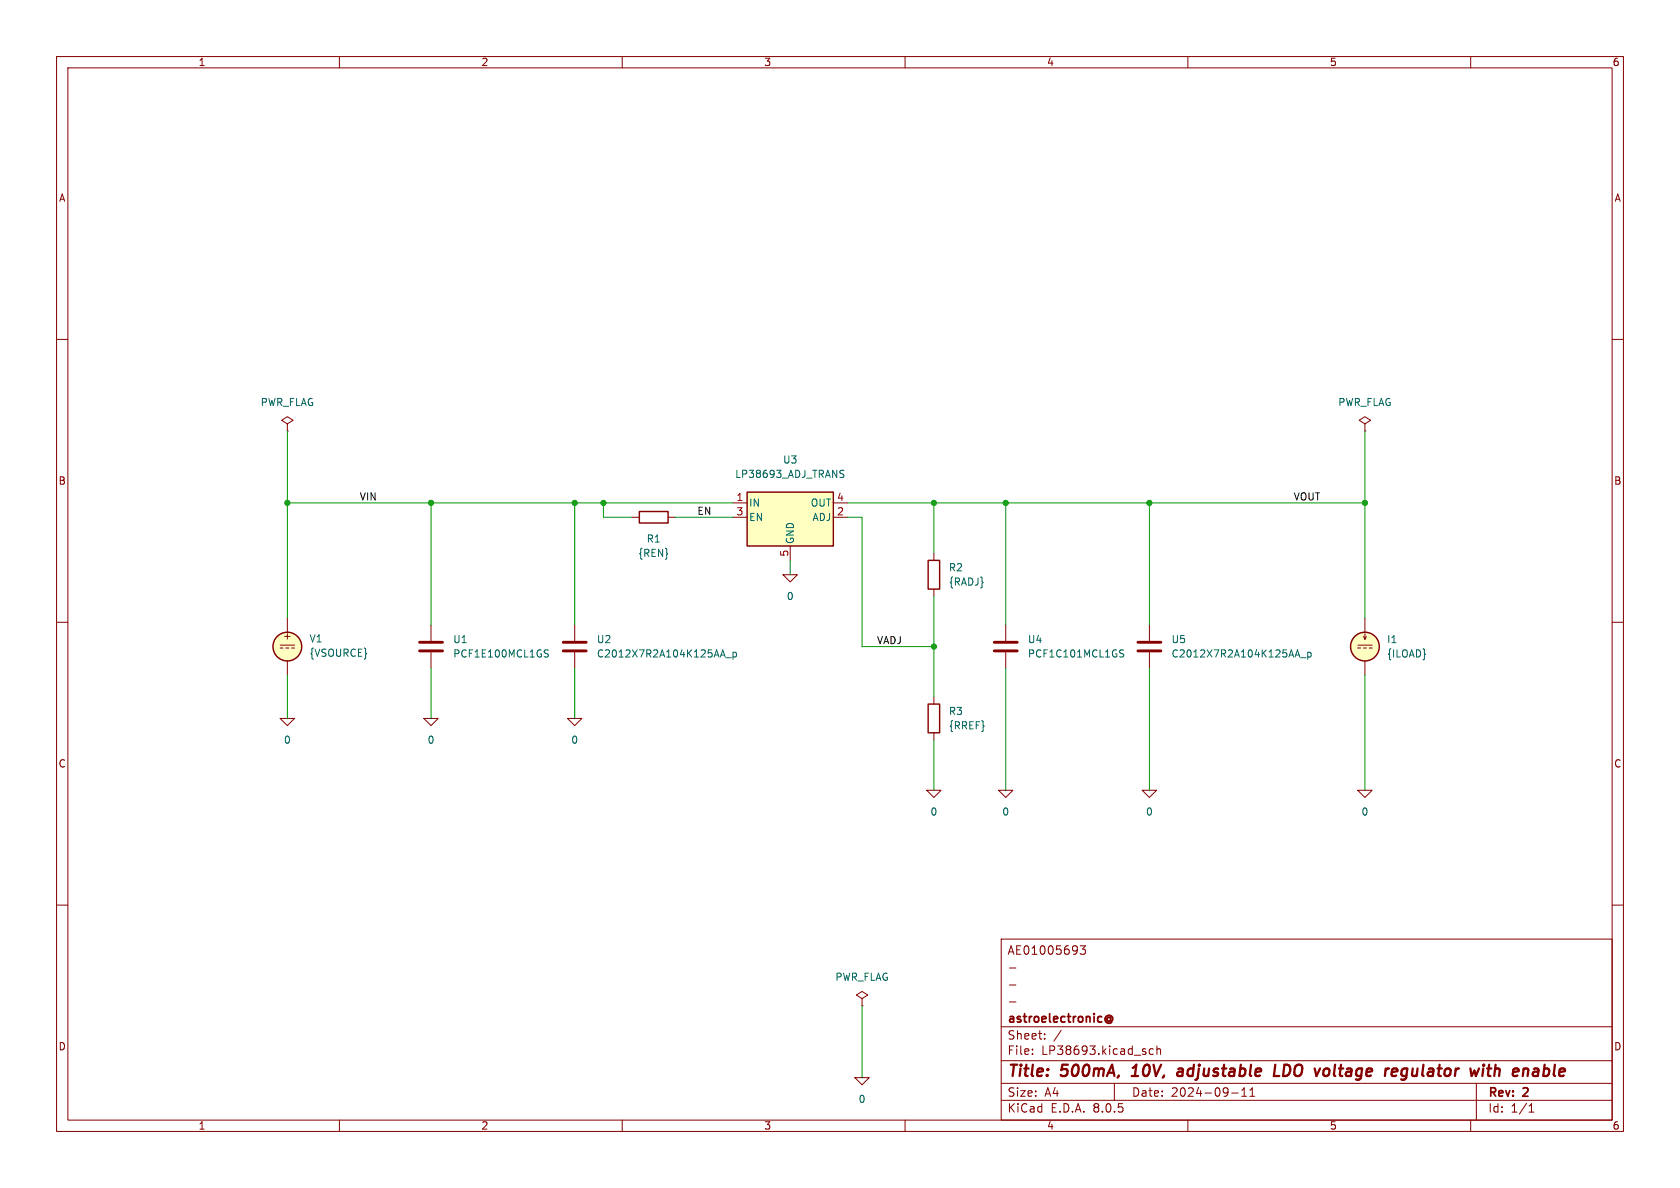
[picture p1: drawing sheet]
(kicad_sch
 (version 20231120)
 (generator "eeschema")
 (generator_version "8.0")
 (paper "A4")
 (title_block
  (title "500mA, 10V, adjustable LDO voltage regulator with enable")
  (date "2024-09-11")
  (rev "2")
  (company "astroelectronic@")
  (comment 1 "-")
  (comment 2 "-")
  (comment 3 "-")
  (comment 4 "AE01005693"))
 (lib_symbols
  (symbol "LP38693:0"
   (power)
   (pin_names
    (offset 0)) (exclude_from_sim no) (in_bom yes) (on_board yes)
   (property "Reference" "#GND" (at 0 -2.54 0) (effects (font (size 1.27 1.27)) (hide yes)))
   (property "Value" "0" (at 0 -1.778 0) (effects (font (size 1.27 1.27))))
   (property "Footprint" "" (at 0 0 0) (effects (font (size 1.27 1.27)) (hide yes)))
   (property "Datasheet" "~" (at 0 0 0) (effects (font (size 1.27 1.27)) (hide yes)))
   (property "Description" "0V reference potential for simulation" (at 0 0 0) (effects (font (size 1.27 1.27)) (hide yes)))
   (symbol "0_0_1"
    (polyline (pts (xy -1.27 0) (xy 0 -1.27) (xy 1.27 0) (xy -1.27 0)) (stroke (width 0) (type default)) (fill (type none))))
   (symbol "0_1_1"
    (pin power_in line (at 0 0 0) (length 0) hide (name "0" (effects (font (size 1.016 1.016)))) (number "1" (effects (font (size 1.016 1.016)))))))
  (symbol "LP38693:C"
   (pin_numbers hide)
   (pin_names
    (offset 0.254)) (exclude_from_sim no) (in_bom yes) (on_board yes)
   (property "Reference" "C" (at 0.635 2.54 0) (effects (font (size 1.27 1.27)) (justify left)))
   (property "Value" "C" (at 0.635 -2.54 0) (effects (font (size 1.27 1.27)) (justify left)))
   (property "Footprint" "" (at 0.9652 -3.81 0) (effects (font (size 1.27 1.27)) (hide yes)))
   (property "Datasheet" "~" (at 0 0 0) (effects (font (size 1.27 1.27)) (hide yes)))
   (property "Description" "Unpolarized capacitor" (at 0 0 0) (effects (font (size 1.27 1.27)) (hide yes)))
   (symbol "C_0_1"
    (polyline (pts (xy -2.032 -0.762) (xy 2.032 -0.762)) (stroke (width 0.508) (type default)) (fill (type none)))
    (polyline (pts (xy -2.032 0.762) (xy 2.032 0.762)) (stroke (width 0.508) (type default)) (fill (type none))))
   (symbol "C_1_1"
    (pin passive line (at 0 3.81 270) (length 2.794) (name "~" (effects (font (size 1.27 1.27)))) (number "1" (effects (font (size 1.27 1.27)))))
    (pin passive line (at 0 -3.81 90) (length 2.794) (name "~" (effects (font (size 1.27 1.27)))) (number "2" (effects (font (size 1.27 1.27)))))))
  (symbol "LP38693:IDC"
   (pin_numbers hide)
   (pin_names
    (offset 0.0254)) (exclude_from_sim no) (in_bom yes) (on_board yes)
   (property "Reference" "I" (at 2.54 2.54 0) (effects (font (size 1.27 1.27)) (justify left)))
   (property "Value" "1" (at 2.54 0 0) (effects (font (size 1.27 1.27)) (justify left)))
   (property "Footprint" "" (at 0 0 0) (effects (font (size 1.27 1.27)) (hide yes)))
   (property "Datasheet" "~" (at 0 0 0) (effects (font (size 1.27 1.27)) (hide yes)))
   (property "Description" "Current source, DC" (at 0 0 0) (effects (font (size 1.27 1.27)) (hide yes)))
   (property "Sim.Pins" "1=+ 2=-" (at 0 0 0) (effects (font (size 1.27 1.27)) (hide yes)))
   (property "Sim.Type" "DC" (at 0 0 0) (effects (font (size 1.27 1.27)) (hide yes)))
   (property "Sim.Device" "I" (at 0 0 0) (effects (font (size 1.27 1.27)) (justify left) (hide yes)))
   (property "Spice_Netlist_Enabled" "Y" (at 0 0 0) (effects (font (size 1.27 1.27)) (justify left) (hide yes)))
   (symbol "IDC_0_0"
    (polyline (pts (xy -1.27 0.254) (xy 1.27 0.254)) (stroke (width 0) (type default)) (fill (type none)))
    (polyline (pts (xy -0.762 -0.254) (xy -1.27 -0.254)) (stroke (width 0) (type default)) (fill (type none)))
    (polyline (pts (xy 0.254 -0.254) (xy -0.254 -0.254)) (stroke (width 0) (type default)) (fill (type none)))
    (polyline (pts (xy 1.27 -0.254) (xy 0.762 -0.254)) (stroke (width 0) (type default)) (fill (type none))))
   (symbol "IDC_0_1"
    (polyline (pts (xy 0 1.27) (xy 0 2.286)) (stroke (width 0) (type default)) (fill (type none)))
    (polyline (pts (xy -0.254 1.778) (xy 0 1.27) (xy 0.254 1.778)) (stroke (width 0) (type default)) (fill (type none)))
    (circle (center 0 0) (radius 2.54) (stroke (width 0.254) (type default)) (fill (type background))))
   (symbol "IDC_1_1"
    (pin passive line (at 0 5.08 270) (length 2.54) (name "~" (effects (font (size 1.27 1.27)))) (number "1" (effects (font (size 1.27 1.27)))))
    (pin passive line (at 0 -5.08 90) (length 2.54) (name "~" (effects (font (size 1.27 1.27)))) (number "2" (effects (font (size 1.27 1.27)))))))
  (symbol "LP38693:LP38693"
   (pin_names
    (offset 0.254)) (exclude_from_sim no) (in_bom yes) (on_board yes)
   (property "Reference" "U" (at -6.35 5.715 0) (effects (font (size 1.27 1.27))))
   (property "Value" "LP38693" (at 0 5.715 0) (effects (font (size 1.27 1.27)) (justify left)))
   (property "Footprint" "" (at 0 0 0) (effects (font (size 1.27 1.27)) (hide yes)))
   (property "Datasheet" "https://www.ti.com/lit/ds/symlink/lp38693.pdf" (at 0 0 0) (effects (font (size 1.27 1.27)) (hide yes)))
   (property "Description" "500-mA Low-Dropout CMOS Linear Regulators Stable With Ceramic Output Capacitors, 1.8V output voltage, Enable Pin, WSON-6. Simulation model." (at 0 0 0) (effects (font (size 1.27 1.27)) (hide yes)))
   (symbol "LP38693_0_1"
    (rectangle (start -7.62 -5.08) (end 7.62 4.445) (stroke (width 0.254) (type default)) (fill (type background))))
   (symbol "LP38693_1_1"
    (pin passive line (at -10.16 2.54 0) (length 2.54) (name "IN" (effects (font (size 1.27 1.27)))) (number "1" (effects (font (size 1.27 1.27)))))
    (pin passive line (at 10.16 0 180) (length 2.54) (name "ADJ" (effects (font (size 1.27 1.27)))) (number "2" (effects (font (size 1.27 1.27)))))
    (pin passive line (at -10.16 0 0) (length 2.54) (name "EN" (effects (font (size 1.27 1.27)))) (number "3" (effects (font (size 1.27 1.27)))))
    (pin passive line (at 10.16 2.54 180) (length 2.54) (name "OUT" (effects (font (size 1.27 1.27)))) (number "4" (effects (font (size 1.27 1.27)))))
    (pin passive line (at 0 -7.62 90) (length 2.54) (name "GND" (effects (font (size 1.27 1.27)))) (number "5" (effects (font (size 1.27 1.27)))))))
  (symbol "LP38693:PWR_FLAG"
   (power)
   (pin_numbers hide)
   (pin_names
    (offset 0) hide) (exclude_from_sim no) (in_bom yes) (on_board yes)
   (property "Reference" "#FLG" (at 0 1.905 0) (effects (font (size 1.27 1.27)) (hide yes)))
   (property "Value" "PWR_FLAG" (at 0 3.81 0) (effects (font (size 1.27 1.27))))
   (property "Footprint" "" (at 0 0 0) (effects (font (size 1.27 1.27)) (hide yes)))
   (property "Datasheet" "~" (at 0 0 0) (effects (font (size 1.27 1.27)) (hide yes)))
   (property "Description" "Special symbol for telling ERC where power comes from" (at 0 0 0) (effects (font (size 1.27 1.27)) (hide yes)))
   (symbol "PWR_FLAG_0_0"
    (pin power_out line (at 0 0 90) (length 0) (name "pwr" (effects (font (size 1.27 1.27)))) (number "1" (effects (font (size 1.27 1.27))))))
   (symbol "PWR_FLAG_0_1"
    (polyline (pts (xy 0 0) (xy 0 1.27) (xy -1.016 1.905) (xy 0 2.54) (xy 1.016 1.905) (xy 0 1.27)) (stroke (width 0) (type default)) (fill (type none)))))
  (symbol "LP38693:R"
   (pin_numbers hide)
   (pin_names
    (offset 0)) (exclude_from_sim no) (in_bom yes) (on_board yes)
   (property "Reference" "R" (at 2.032 0 90) (effects (font (size 1.27 1.27))))
   (property "Value" "R" (at 0 0 90) (effects (font (size 1.27 1.27))))
   (property "Footprint" "" (at -1.778 0 90) (effects (font (size 1.27 1.27)) (hide yes)))
   (property "Datasheet" "~" (at 0 0 0) (effects (font (size 1.27 1.27)) (hide yes)))
   (property "Description" "Resistor" (at 0 0 0) (effects (font (size 1.27 1.27)) (hide yes)))
   (symbol "R_0_1"
    (rectangle (start -1.016 -2.54) (end 1.016 2.54) (stroke (width 0.254) (type default)) (fill (type none))))
   (symbol "R_1_1"
    (pin passive line (at 0 3.81 270) (length 1.27) (name "~" (effects (font (size 1.27 1.27)))) (number "1" (effects (font (size 1.27 1.27)))))
    (pin passive line (at 0 -3.81 90) (length 1.27) (name "~" (effects (font (size 1.27 1.27)))) (number "2" (effects (font (size 1.27 1.27)))))))
  (symbol "LP38693:VDC"
   (pin_numbers hide)
   (pin_names
    (offset 0.0254)) (exclude_from_sim no) (in_bom yes) (on_board yes)
   (property "Reference" "V" (at 2.54 2.54 0) (effects (font (size 1.27 1.27)) (justify left)))
   (property "Value" "1" (at 2.54 0 0) (effects (font (size 1.27 1.27)) (justify left)))
   (property "Footprint" "" (at 0 0 0) (effects (font (size 1.27 1.27)) (hide yes)))
   (property "Datasheet" "~" (at 0 0 0) (effects (font (size 1.27 1.27)) (hide yes)))
   (property "Description" "Voltage source, DC" (at 0 0 0) (effects (font (size 1.27 1.27)) (hide yes)))
   (property "Sim.Pins" "1=+ 2=-" (at 0 0 0) (effects (font (size 1.27 1.27)) (hide yes)))
   (property "Sim.Type" "DC" (at 0 0 0) (effects (font (size 1.27 1.27)) (hide yes)))
   (property "Sim.Device" "V" (at 0 0 0) (effects (font (size 1.27 1.27)) (justify left) (hide yes)))
   (property "Spice_Netlist_Enabled" "Y" (at 0 0 0) (effects (font (size 1.27 1.27)) (justify left) (hide yes)))
   (symbol "VDC_0_0"
    (polyline (pts (xy -1.27 0.254) (xy 1.27 0.254)) (stroke (width 0) (type default)) (fill (type none)))
    (polyline (pts (xy -0.762 -0.254) (xy -1.27 -0.254)) (stroke (width 0) (type default)) (fill (type none)))
    (polyline (pts (xy 0.254 -0.254) (xy -0.254 -0.254)) (stroke (width 0) (type default)) (fill (type none)))
    (polyline (pts (xy 1.27 -0.254) (xy 0.762 -0.254)) (stroke (width 0) (type default)) (fill (type none)))
    (text "+" (at 0 1.905 0) (effects (font (size 1.27 1.27)))))
   (symbol "VDC_0_1"
    (circle (center 0 0) (radius 2.54) (stroke (width 0.254) (type default)) (fill (type background))))
   (symbol "VDC_1_1"
    (pin passive line (at 0 5.08 270) (length 2.54) (name "~" (effects (font (size 1.27 1.27)))) (number "1" (effects (font (size 1.27 1.27)))))
    (pin passive line (at 0 -5.08 90) (length 2.54) (name "~" (effects (font (size 1.27 1.27)))) (number "2" (effects (font (size 1.27 1.27))))))))
 (junction
  (at 203.2 88.9)
  (diameter 0)
  (color 0 0 0 0))
 (junction
  (at 50.8 88.9)
  (diameter 0)
  (color 0 0 0 0))
 (junction
  (at 101.6 88.9)
  (diameter 0)
  (color 0 0 0 0))
 (junction
  (at 241.3 88.9)
  (diameter 0)
  (color 0 0 0 0))
 (junction
  (at 177.8 88.9)
  (diameter 0)
  (color 0 0 0 0))
 (junction
  (at 165.1 88.9)
  (diameter 0)
  (color 0 0 0 0))
 (junction
  (at 165.1 114.3)
  (diameter 0)
  (color 0 0 0 0))
 (junction
  (at 106.68 88.9)
  (diameter 0)
  (color 0 0 0 0))
 (junction
  (at 76.2 88.9)
  (diameter 0)
  (color 0 0 0 0))
 (wire
  (pts (xy 177.8 88.9) (xy 177.8 110.49))
  (stroke (width 0) (type default)))
 (wire
  (pts (xy 165.1 88.9) (xy 165.1 97.79))
  (stroke (width 0) (type default)))
 (wire
  (pts (xy 241.3 76.2) (xy 241.3 88.9))
  (stroke (width 0) (type default)))
 (wire
  (pts (xy 165.1 114.3) (xy 165.1 123.19))
  (stroke (width 0) (type default)))
 (wire
  (pts (xy 177.8 118.11) (xy 177.8 139.7))
  (stroke (width 0) (type default)))
 (wire
  (pts (xy 165.1 105.41) (xy 165.1 114.3))
  (stroke (width 0) (type default)))
 (wire
  (pts (xy 165.1 88.9) (xy 149.86 88.9))
  (stroke (width 0) (type default)))
 (wire
  (pts (xy 101.6 118.11) (xy 101.6 127))
  (stroke (width 0) (type default)))
 (wire
  (pts (xy 203.2 88.9) (xy 203.2 110.49))
  (stroke (width 0) (type default)))
 (wire
  (pts (xy 203.2 118.11) (xy 203.2 139.7))
  (stroke (width 0) (type default)))
 (wire
  (pts (xy 139.7 99.06) (xy 139.7 101.6))
  (stroke (width 0) (type default)))
 (wire
  (pts (xy 149.86 91.44) (xy 152.4 91.44))
  (stroke (width 0) (type default)))
 (wire
  (pts (xy 76.2 88.9) (xy 76.2 110.49))
  (stroke (width 0) (type default)))
 (wire
  (pts (xy 165.1 130.81) (xy 165.1 139.7))
  (stroke (width 0) (type default)))
 (wire
  (pts (xy 101.6 88.9) (xy 101.6 110.49))
  (stroke (width 0) (type default)))
 (wire
  (pts (xy 106.68 88.9) (xy 106.68 91.44))
  (stroke (width 0) (type default)))
 (wire
  (pts (xy 50.8 119.38) (xy 50.8 127))
  (stroke (width 0) (type default)))
 (wire
  (pts (xy 241.3 119.38) (xy 241.3 139.7))
  (stroke (width 0) (type default)))
 (wire
  (pts (xy 101.6 88.9) (xy 106.68 88.9))
  (stroke (width 0) (type default)))
 (wire
  (pts (xy 76.2 118.11) (xy 76.2 127))
  (stroke (width 0) (type default)))
 (wire
  (pts (xy 106.68 91.44) (xy 111.76 91.44))
  (stroke (width 0) (type default)))
 (wire
  (pts (xy 152.4 177.8) (xy 152.4 190.5))
  (stroke (width 0) (type default)))
 (wire
  (pts (xy 152.4 114.3) (xy 165.1 114.3))
  (stroke (width 0) (type default)))
 (wire
  (pts (xy 50.8 88.9) (xy 76.2 88.9))
  (stroke (width 0) (type default)))
 (wire
  (pts (xy 203.2 88.9) (xy 241.3 88.9))
  (stroke (width 0) (type default)))
 (wire
  (pts (xy 165.1 88.9) (xy 177.8 88.9))
  (stroke (width 0) (type default)))
 (wire
  (pts (xy 129.54 88.9) (xy 106.68 88.9))
  (stroke (width 0) (type default)))
 (wire
  (pts (xy 50.8 76.2) (xy 50.8 88.9))
  (stroke (width 0) (type default)))
 (wire
  (pts (xy 177.8 88.9) (xy 203.2 88.9))
  (stroke (width 0) (type default)))
 (wire
  (pts (xy 152.4 91.44) (xy 152.4 114.3))
  (stroke (width 0) (type default)))
 (wire
  (pts (xy 50.8 88.9) (xy 50.8 109.22))
  (stroke (width 0) (type default)))
 (wire
  (pts (xy 76.2 88.9) (xy 101.6 88.9))
  (stroke (width 0) (type default)))
 (wire
  (pts (xy 241.3 88.9) (xy 241.3 109.22))
  (stroke (width 0) (type default)))
 (wire
  (pts (xy 119.38 91.44) (xy 129.54 91.44))
  (stroke (width 0) (type default)))
 (label "VOUT"
  (at 228.6 88.9 0)
  (fields_autoplaced yes)
  (effects (font (size 1.27 1.27)) (justify left bottom)))
 (label "EN"
  (at 123.19 91.44 0)
  (fields_autoplaced yes)
  (effects (font (size 1.27 1.27)) (justify left bottom)))
 (label "VIN"
  (at 63.5 88.9 0)
  (fields_autoplaced yes)
  (effects (font (size 1.27 1.27)) (justify left bottom)))
 (label "VADJ"
  (at 154.94 114.3 0)
  (fields_autoplaced yes)
  (effects (font (size 1.27 1.27)) (justify left bottom)))
 (symbol
  (lib_id "LP38693:C")
  (at 101.6 114.3 0)
  (unit 1)
  (exclude_from_sim no)
  (in_bom yes)
  (on_board yes)
  (dnp no)
  (fields_autoplaced yes)
  (property "Reference" "U2" (at 105.41 113.0299 0) (effects (font (size 1.27 1.27)) (justify left)))
  (property "Value" "C2012X7R2A104K125AA_p" (at 105.41 115.5699 0) (effects (font (size 1.27 1.27)) (justify left)))
  (property "Footprint" "" (at 102.5652 118.11 0) (effects (font (size 1.27 1.27)) (hide yes)))
  (property "Datasheet" "~" (at 101.6 114.3 0) (effects (font (size 1.27 1.27)) (hide yes)))
  (property "Description" "" (at 101.6 114.3 0) (effects (font (size 1.27 1.27)) (hide yes)))
  (property "Sim.Device" "SUBCKT" (at 101.6 114.3 0) (effects (font (size 1.27 1.27)) (hide yes)))
  (property "Sim.Pins" "1=n1 2=n2" (at 0 0 0) (effects (font (size 1.27 1.27)) (hide yes)))
  (property "Sim.Library" "_models\\C2012X7R2A104K125AA_p.mod" (at 101.6 114.3 0) (effects (font (size 1.27 1.27)) (hide yes)))
  (property "Sim.Name" "C2012X7R2A104K125AA_p" (at 101.6 114.3 0) (effects (font (size 1.27 1.27)) (hide yes)))
  (pin "1")
  (pin "2"))
 (symbol
  (lib_id "LP38693:C")
  (at 203.2 114.3 0)
  (unit 1)
  (exclude_from_sim no)
  (in_bom yes)
  (on_board yes)
  (dnp no)
  (fields_autoplaced yes)
  (property "Reference" "U5" (at 207.01 113.0299 0) (effects (font (size 1.27 1.27)) (justify left)))
  (property "Value" "C2012X7R2A104K125AA_p" (at 207.01 115.5699 0) (effects (font (size 1.27 1.27)) (justify left)))
  (property "Footprint" "" (at 204.1652 118.11 0) (effects (font (size 1.27 1.27)) (hide yes)))
  (property "Datasheet" "~" (at 203.2 114.3 0) (effects (font (size 1.27 1.27)) (hide yes)))
  (property "Description" "" (at 203.2 114.3 0) (effects (font (size 1.27 1.27)) (hide yes)))
  (property "Sim.Device" "SUBCKT" (at 203.2 114.3 0) (effects (font (size 1.27 1.27)) (hide yes)))
  (property "Sim.Pins" "1=n1 2=n2" (at 0 0 0) (effects (font (size 1.27 1.27)) (hide yes)))
  (property "Sim.Library" "_models\\C2012X7R2A104K125AA_p.mod" (at 203.2 114.3 0) (effects (font (size 1.27 1.27)) (hide yes)))
  (property "Sim.Name" "C2012X7R2A104K125AA_p" (at 203.2 114.3 0) (effects (font (size 1.27 1.27)) (hide yes)))
  (pin "1")
  (pin "2"))
 (symbol
  (lib_id "LP38693:R")
  (at 115.57 91.44 90)
  (unit 1)
  (exclude_from_sim no)
  (in_bom yes)
  (on_board yes)
  (dnp no)
  (fields_autoplaced yes)
  (property "Reference" "R1" (at 115.57 95.25 90) (effects (font (size 1.27 1.27))))
  (property "Value" "{REN}" (at 115.57 97.79 90) (effects (font (size 1.27 1.27))))
  (property "Footprint" "" (at 115.57 93.218 90) (effects (font (size 1.27 1.27)) (hide yes)))
  (property "Datasheet" "~" (at 115.57 91.44 0) (effects (font (size 1.27 1.27)) (hide yes)))
  (property "Description" "" (at 115.57 91.44 0) (effects (font (size 1.27 1.27)) (hide yes)))
  (pin "1")
  (pin "2"))
 (symbol
  (lib_name "LP38693:IDC")
  (lib_id "LP38693:IDC")
  (at 241.3 114.3 0)
  (unit 1)
  (exclude_from_sim no)
  (in_bom yes)
  (on_board yes)
  (dnp no)
  (fields_autoplaced yes)
  (property "Reference" "I1" (at 245.11 113.0299 0) (effects (font (size 1.27 1.27)) (justify left)))
  (property "Value" "{ILOAD}" (at 245.11 115.5699 0) (effects (font (size 1.27 1.27)) (justify left)))
  (property "Footprint" "" (at 241.3 114.3 0) (effects (font (size 1.27 1.27)) (hide yes)))
  (property "Datasheet" "~" (at 241.3 114.3 0) (effects (font (size 1.27 1.27)) (hide yes)))
  (property "Description" "" (at 241.3 114.3 0) (effects (font (size 1.27 1.27)) (hide yes)))
  (property "Sim.Device" "SPICE" (at 241.3 114.3 0) (effects (font (size 1.27 1.27)) (justify left) (hide yes)))
  (property "Sim.Params" "type=\"I\" model=\"{ILOAD}\" lib=\"\"" (at 0 0 0) (effects (font (size 1.27 1.27)) (hide yes)))
  (property "Sim.Pins" "1=1 2=2" (at 0 0 0) (effects (font (size 1.27 1.27)) (hide yes)))
  (pin "1")
  (pin "2"))
 (symbol
  (lib_id "LP38693:0")
  (at 165.1 139.7 0)
  (unit 1)
  (exclude_from_sim no)
  (in_bom yes)
  (on_board yes)
  (dnp no)
  (fields_autoplaced yes)
  (property "Reference" "#GND06" (at 165.1 142.24 0) (effects (font (size 1.27 1.27)) (hide yes)))
  (property "Value" "0" (at 165.1 143.51 0) (effects (font (size 1.27 1.27))))
  (property "Footprint" "" (at 165.1 139.7 0) (effects (font (size 1.27 1.27)) (hide yes)))
  (property "Datasheet" "~" (at 165.1 139.7 0) (effects (font (size 1.27 1.27)) (hide yes)))
  (property "Description" "" (at 165.1 139.7 0) (effects (font (size 1.27 1.27)) (hide yes)))
  (pin "1"))
 (symbol
  (lib_id "LP38693:C")
  (at 177.8 114.3 0)
  (unit 1)
  (exclude_from_sim no)
  (in_bom yes)
  (on_board yes)
  (dnp no)
  (fields_autoplaced yes)
  (property "Reference" "U4" (at 181.61 113.0299 0) (effects (font (size 1.27 1.27)) (justify left)))
  (property "Value" "PCF1C101MCL1GS" (at 181.61 115.5699 0) (effects (font (size 1.27 1.27)) (justify left)))
  (property "Footprint" "" (at 178.7652 118.11 0) (effects (font (size 1.27 1.27)) (hide yes)))
  (property "Datasheet" "~" (at 177.8 114.3 0) (effects (font (size 1.27 1.27)) (hide yes)))
  (property "Description" "" (at 177.8 114.3 0) (effects (font (size 1.27 1.27)) (hide yes)))
  (property "Sim.Device" "SUBCKT" (at 177.8 114.3 0) (effects (font (size 1.27 1.27)) (hide yes)))
  (property "Sim.Pins" "1=1 2=2" (at 0 0 0) (effects (font (size 1.27 1.27)) (hide yes)))
  (property "Sim.Library" "_models\\PCF1C101MCL1GS_v100.lib" (at 177.8 114.3 0) (effects (font (size 1.27 1.27)) (hide yes)))
  (property "Sim.Name" "PCF1C101MCL1GS" (at 177.8 114.3 0) (effects (font (size 1.27 1.27)) (hide yes)))
  (pin "1")
  (pin "2"))
 (symbol
  (lib_id "LP38693:0")
  (at 101.6 127 0)
  (unit 1)
  (exclude_from_sim no)
  (in_bom yes)
  (on_board yes)
  (dnp no)
  (fields_autoplaced yes)
  (property "Reference" "#GND03" (at 101.6 129.54 0) (effects (font (size 1.27 1.27)) (hide yes)))
  (property "Value" "0" (at 101.6 130.81 0) (effects (font (size 1.27 1.27))))
  (property "Footprint" "" (at 101.6 127 0) (effects (font (size 1.27 1.27)) (hide yes)))
  (property "Datasheet" "~" (at 101.6 127 0) (effects (font (size 1.27 1.27)) (hide yes)))
  (property "Description" "" (at 101.6 127 0) (effects (font (size 1.27 1.27)) (hide yes)))
  (pin "1"))
 (symbol
  (lib_id "LP38693:0")
  (at 152.4 190.5 0)
  (unit 1)
  (exclude_from_sim no)
  (in_bom yes)
  (on_board yes)
  (dnp no)
  (fields_autoplaced yes)
  (property "Reference" "#GND05" (at 152.4 193.04 0) (effects (font (size 1.27 1.27)) (hide yes)))
  (property "Value" "0" (at 152.4 194.31 0) (effects (font (size 1.27 1.27))))
  (property "Footprint" "" (at 152.4 190.5 0) (effects (font (size 1.27 1.27)) (hide yes)))
  (property "Datasheet" "~" (at 152.4 190.5 0) (effects (font (size 1.27 1.27)) (hide yes)))
  (property "Description" "" (at 152.4 190.5 0) (effects (font (size 1.27 1.27)) (hide yes)))
  (pin "1"))
 (symbol
  (lib_id "LP38693:PWR_FLAG")
  (at 241.3 76.2 0)
  (unit 1)
  (exclude_from_sim no)
  (in_bom yes)
  (on_board yes)
  (dnp no)
  (fields_autoplaced yes)
  (property "Reference" "#FLG03" (at 241.3 74.295 0) (effects (font (size 1.27 1.27)) (hide yes)))
  (property "Value" "PWR_FLAG" (at 241.3 71.12 0) (effects (font (size 1.27 1.27))))
  (property "Footprint" "" (at 241.3 76.2 0) (effects (font (size 1.27 1.27)) (hide yes)))
  (property "Datasheet" "~" (at 241.3 76.2 0) (effects (font (size 1.27 1.27)) (hide yes)))
  (property "Description" "" (at 241.3 76.2 0) (effects (font (size 1.27 1.27)) (hide yes)))
  (pin "1"))
 (symbol
  (lib_id "LP38693:0")
  (at 241.3 139.7 0)
  (unit 1)
  (exclude_from_sim no)
  (in_bom yes)
  (on_board yes)
  (dnp no)
  (fields_autoplaced yes)
  (property "Reference" "#GND09" (at 241.3 142.24 0) (effects (font (size 1.27 1.27)) (hide yes)))
  (property "Value" "0" (at 241.3 143.51 0) (effects (font (size 1.27 1.27))))
  (property "Footprint" "" (at 241.3 139.7 0) (effects (font (size 1.27 1.27)) (hide yes)))
  (property "Datasheet" "~" (at 241.3 139.7 0) (effects (font (size 1.27 1.27)) (hide yes)))
  (property "Description" "" (at 241.3 139.7 0) (effects (font (size 1.27 1.27)) (hide yes)))
  (pin "1"))
 (symbol
  (lib_id "LP38693:0")
  (at 50.8 127 0)
  (unit 1)
  (exclude_from_sim no)
  (in_bom yes)
  (on_board yes)
  (dnp no)
  (fields_autoplaced yes)
  (property "Reference" "#GND01" (at 50.8 129.54 0) (effects (font (size 1.27 1.27)) (hide yes)))
  (property "Value" "0" (at 50.8 130.81 0) (effects (font (size 1.27 1.27))))
  (property "Footprint" "" (at 50.8 127 0) (effects (font (size 1.27 1.27)) (hide yes)))
  (property "Datasheet" "~" (at 50.8 127 0) (effects (font (size 1.27 1.27)) (hide yes)))
  (property "Description" "" (at 50.8 127 0) (effects (font (size 1.27 1.27)) (hide yes)))
  (pin "1"))
 (symbol
  (lib_id "LP38693:R")
  (at 165.1 127 0)
  (unit 1)
  (exclude_from_sim no)
  (in_bom yes)
  (on_board yes)
  (dnp no)
  (fields_autoplaced yes)
  (property "Reference" "R3" (at 167.64 125.7299 0) (effects (font (size 1.27 1.27)) (justify left)))
  (property "Value" "{RREF}" (at 167.64 128.2699 0) (effects (font (size 1.27 1.27)) (justify left)))
  (property "Footprint" "" (at 163.322 127 90) (effects (font (size 1.27 1.27)) (hide yes)))
  (property "Datasheet" "~" (at 165.1 127 0) (effects (font (size 1.27 1.27)) (hide yes)))
  (property "Description" "" (at 165.1 127 0) (effects (font (size 1.27 1.27)) (hide yes)))
  (pin "1")
  (pin "2"))
 (symbol
  (lib_id "LP38693:0")
  (at 177.8 139.7 0)
  (unit 1)
  (exclude_from_sim no)
  (in_bom yes)
  (on_board yes)
  (dnp no)
  (fields_autoplaced yes)
  (property "Reference" "#GND07" (at 177.8 142.24 0) (effects (font (size 1.27 1.27)) (hide yes)))
  (property "Value" "0" (at 177.8 143.51 0) (effects (font (size 1.27 1.27))))
  (property "Footprint" "" (at 177.8 139.7 0) (effects (font (size 1.27 1.27)) (hide yes)))
  (property "Datasheet" "~" (at 177.8 139.7 0) (effects (font (size 1.27 1.27)) (hide yes)))
  (property "Description" "" (at 177.8 139.7 0) (effects (font (size 1.27 1.27)) (hide yes)))
  (pin "1"))
 (symbol
  (lib_id "LP38693:PWR_FLAG")
  (at 50.8 76.2 0)
  (unit 1)
  (exclude_from_sim no)
  (in_bom yes)
  (on_board yes)
  (dnp no)
  (fields_autoplaced yes)
  (property "Reference" "#FLG02" (at 50.8 74.295 0) (effects (font (size 1.27 1.27)) (hide yes)))
  (property "Value" "PWR_FLAG" (at 50.8 71.12 0) (effects (font (size 1.27 1.27))))
  (property "Footprint" "" (at 50.8 76.2 0) (effects (font (size 1.27 1.27)) (hide yes)))
  (property "Datasheet" "~" (at 50.8 76.2 0) (effects (font (size 1.27 1.27)) (hide yes)))
  (property "Description" "" (at 50.8 76.2 0) (effects (font (size 1.27 1.27)) (hide yes)))
  (pin "1"))
 (symbol
  (lib_id "LP38693:0")
  (at 139.7 101.6 0)
  (unit 1)
  (exclude_from_sim no)
  (in_bom yes)
  (on_board yes)
  (dnp no)
  (fields_autoplaced yes)
  (property "Reference" "#GND04" (at 139.7 104.14 0) (effects (font (size 1.27 1.27)) (hide yes)))
  (property "Value" "0" (at 139.7 105.41 0) (effects (font (size 1.27 1.27))))
  (property "Footprint" "" (at 139.7 101.6 0) (effects (font (size 1.27 1.27)) (hide yes)))
  (property "Datasheet" "~" (at 139.7 101.6 0) (effects (font (size 1.27 1.27)) (hide yes)))
  (property "Description" "" (at 139.7 101.6 0) (effects (font (size 1.27 1.27)) (hide yes)))
  (pin "1"))
 (symbol
  (lib_name "LP38693:VDC")
  (lib_id "LP38693:VDC")
  (at 50.8 114.3 0)
  (unit 1)
  (exclude_from_sim no)
  (in_bom yes)
  (on_board yes)
  (dnp no)
  (fields_autoplaced yes)
  (property "Reference" "V1" (at 54.61 112.9001 0) (effects (font (size 1.27 1.27)) (justify left)))
  (property "Value" "{VSOURCE}" (at 54.61 115.4401 0) (effects (font (size 1.27 1.27)) (justify left)))
  (property "Footprint" "" (at 50.8 114.3 0) (effects (font (size 1.27 1.27)) (hide yes)))
  (property "Datasheet" "~" (at 50.8 114.3 0) (effects (font (size 1.27 1.27)) (hide yes)))
  (property "Description" "" (at 50.8 114.3 0) (effects (font (size 1.27 1.27)) (hide yes)))
  (property "Sim.Device" "SPICE" (at 50.8 114.3 0) (effects (font (size 1.27 1.27)) (justify left) (hide yes)))
  (property "Sim.Params" "type=\"V\" model=\"{VSOURCE}\" lib=\"\"" (at 0 0 0) (effects (font (size 1.27 1.27)) (hide yes)))
  (property "Sim.Pins" "1=1 2=2" (at 0 0 0) (effects (font (size 1.27 1.27)) (hide yes)))
  (pin "1")
  (pin "2"))
 (symbol
  (lib_id "LP38693:0")
  (at 203.2 139.7 0)
  (unit 1)
  (exclude_from_sim no)
  (in_bom yes)
  (on_board yes)
  (dnp no)
  (fields_autoplaced yes)
  (property "Reference" "#GND08" (at 203.2 142.24 0) (effects (font (size 1.27 1.27)) (hide yes)))
  (property "Value" "0" (at 203.2 143.51 0) (effects (font (size 1.27 1.27))))
  (property "Footprint" "" (at 203.2 139.7 0) (effects (font (size 1.27 1.27)) (hide yes)))
  (property "Datasheet" "~" (at 203.2 139.7 0) (effects (font (size 1.27 1.27)) (hide yes)))
  (property "Description" "" (at 203.2 139.7 0) (effects (font (size 1.27 1.27)) (hide yes)))
  (pin "1"))
 (symbol
  (lib_id "LP38693:LP38693")
  (at 139.7 91.44 0)
  (unit 1)
  (exclude_from_sim no)
  (in_bom yes)
  (on_board yes)
  (dnp no)
  (fields_autoplaced yes)
  (property "Reference" "U3" (at 139.7 81.28 0) (effects (font (size 1.27 1.27))))
  (property "Value" "LP38693_ADJ_TRANS" (at 139.7 83.82 0) (effects (font (size 1.27 1.27))))
  (property "Footprint" "" (at 139.7 91.44 0) (effects (font (size 1.27 1.27)) (hide yes)))
  (property "Datasheet" "https://www.ti.com/lit/ds/symlink/lp38693.pdf" (at 139.7 91.44 0) (effects (font (size 1.27 1.27)) (hide yes)))
  (property "Description" "" (at 139.7 91.44 0) (effects (font (size 1.27 1.27)) (hide yes)))
  (property "Sim.Device" "SUBCKT" (at 139.7 91.44 0) (effects (font (size 1.27 1.27)) (hide yes)))
  (property "Sim.Pins" "1=IN 2=ADJ 3=VEN 4=OUT 5=GND" (at 0 0 0) (effects (font (size 1.27 1.27)) (hide yes)))
  (property "Sim.Library" "_models\\LP38693_ADJ_TRANS.lib" (at 139.7 91.44 0) (effects (font (size 1.27 1.27)) (hide yes)))
  (property "Sim.Name" "LP38693_ADJ_TRANS" (at 139.7 91.44 0) (effects (font (size 1.27 1.27)) (hide yes)))
  (pin "1")
  (pin "2")
  (pin "3")
  (pin "4")
  (pin "5"))
 (symbol
  (lib_id "LP38693:C")
  (at 76.2 114.3 0)
  (unit 1)
  (exclude_from_sim no)
  (in_bom yes)
  (on_board yes)
  (dnp no)
  (fields_autoplaced yes)
  (property "Reference" "U1" (at 80.01 113.0299 0) (effects (font (size 1.27 1.27)) (justify left)))
  (property "Value" "PCF1E100MCL1GS" (at 80.01 115.5699 0) (effects (font (size 1.27 1.27)) (justify left)))
  (property "Footprint" "" (at 77.1652 118.11 0) (effects (font (size 1.27 1.27)) (hide yes)))
  (property "Datasheet" "~" (at 76.2 114.3 0) (effects (font (size 1.27 1.27)) (hide yes)))
  (property "Description" "" (at 76.2 114.3 0) (effects (font (size 1.27 1.27)) (hide yes)))
  (property "Sim.Device" "SUBCKT" (at 76.2 114.3 0) (effects (font (size 1.27 1.27)) (hide yes)))
  (property "Sim.Pins" "1=1 2=2" (at 0 0 0) (effects (font (size 1.27 1.27)) (hide yes)))
  (property "Sim.Library" "_models\\PCF1E100MCL1GS_v100.lib" (at 76.2 114.3 0) (effects (font (size 1.27 1.27)) (hide yes)))
  (property "Sim.Name" "PCF1E100MCL1GS" (at 76.2 114.3 0) (effects (font (size 1.27 1.27)) (hide yes)))
  (pin "1")
  (pin "2"))
 (symbol
  (lib_id "LP38693:PWR_FLAG")
  (at 152.4 177.8 0)
  (unit 1)
  (exclude_from_sim no)
  (in_bom yes)
  (on_board yes)
  (dnp no)
  (fields_autoplaced yes)
  (property "Reference" "#FLG01" (at 152.4 175.895 0) (effects (font (size 1.27 1.27)) (hide yes)))
  (property "Value" "PWR_FLAG" (at 152.4 172.72 0) (effects (font (size 1.27 1.27))))
  (property "Footprint" "" (at 152.4 177.8 0) (effects (font (size 1.27 1.27)) (hide yes)))
  (property "Datasheet" "~" (at 152.4 177.8 0) (effects (font (size 1.27 1.27)) (hide yes)))
  (property "Description" "" (at 152.4 177.8 0) (effects (font (size 1.27 1.27)) (hide yes)))
  (pin "1"))
 (symbol
  (lib_id "LP38693:R")
  (at 165.1 101.6 0)
  (unit 1)
  (exclude_from_sim no)
  (in_bom yes)
  (on_board yes)
  (dnp no)
  (fields_autoplaced yes)
  (property "Reference" "R2" (at 167.64 100.3299 0) (effects (font (size 1.27 1.27)) (justify left)))
  (property "Value" "{RADJ}" (at 167.64 102.8699 0) (effects (font (size 1.27 1.27)) (justify left)))
  (property "Footprint" "" (at 163.322 101.6 90) (effects (font (size 1.27 1.27)) (hide yes)))
  (property "Datasheet" "~" (at 165.1 101.6 0) (effects (font (size 1.27 1.27)) (hide yes)))
  (property "Description" "" (at 165.1 101.6 0) (effects (font (size 1.27 1.27)) (hide yes)))
  (pin "1")
  (pin "2"))
 (symbol
  (lib_id "LP38693:0")
  (at 76.2 127 0)
  (unit 1)
  (exclude_from_sim no)
  (in_bom yes)
  (on_board yes)
  (dnp no)
  (fields_autoplaced yes)
  (property "Reference" "#GND02" (at 76.2 129.54 0) (effects (font (size 1.27 1.27)) (hide yes)))
  (property "Value" "0" (at 76.2 130.81 0) (effects (font (size 1.27 1.27))))
  (property "Footprint" "" (at 76.2 127 0) (effects (font (size 1.27 1.27)) (hide yes)))
  (property "Datasheet" "~" (at 76.2 127 0) (effects (font (size 1.27 1.27)) (hide yes)))
  (property "Description" "" (at 76.2 127 0) (effects (font (size 1.27 1.27)) (hide yes)))
  (pin "1"))
 (sheet_instances
  (path ""
   (page "1"))))
